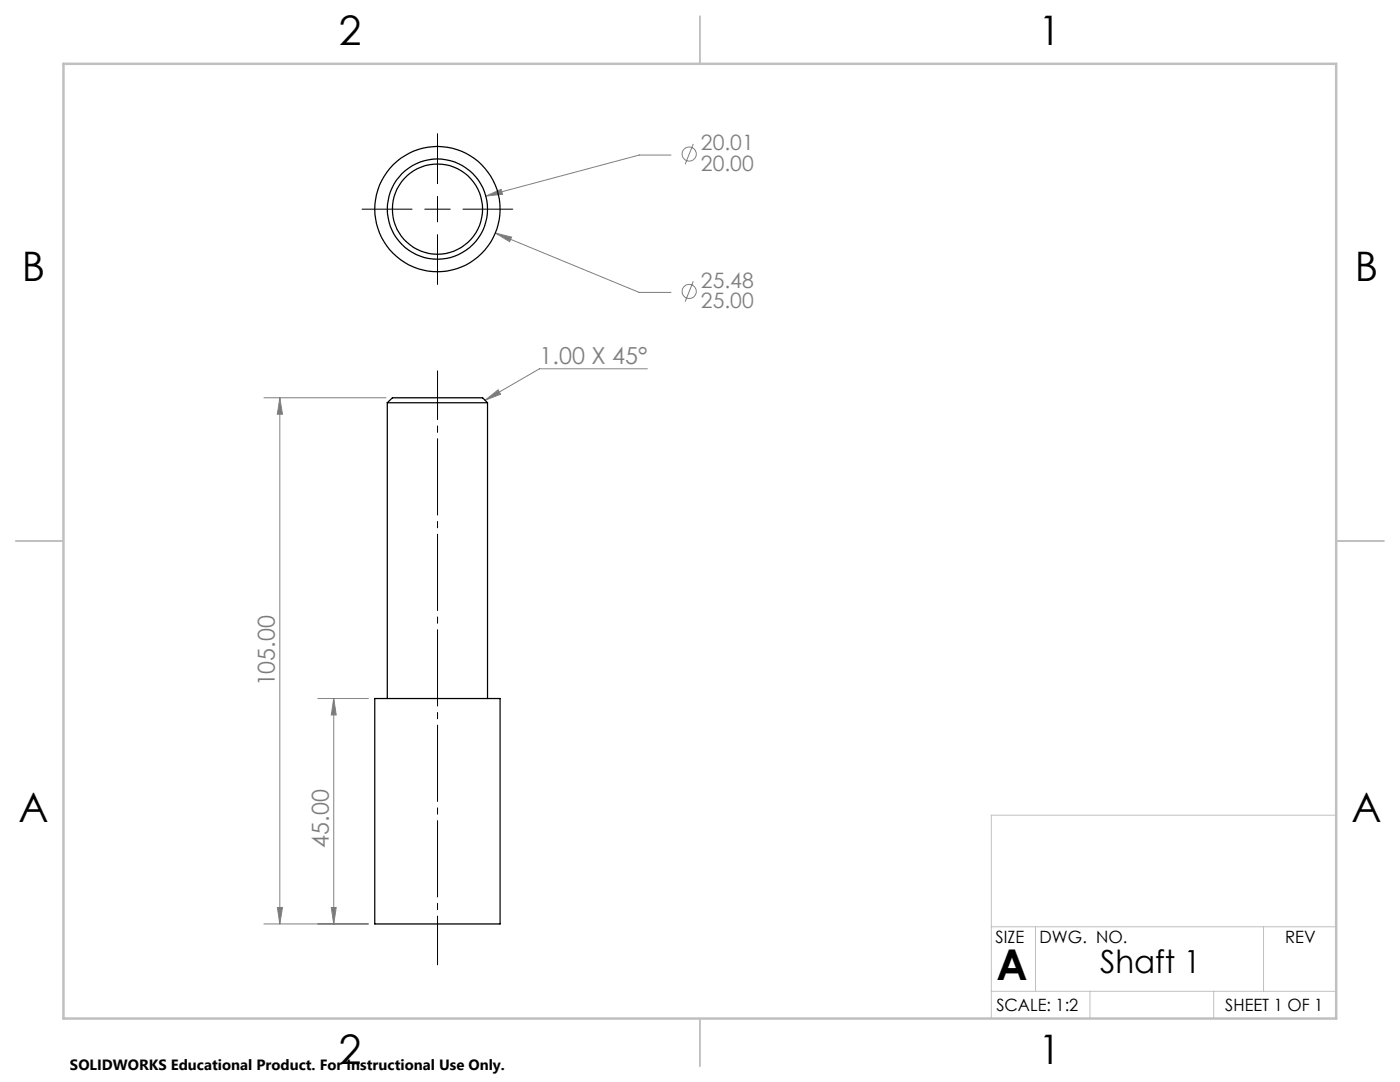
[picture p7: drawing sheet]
<svg xmlns="http://www.w3.org/2000/svg" width="279mm" height="216mm" viewBox="0 0 279 216" stroke-linecap="round" stroke-linejoin="round" font-family="sans-serif">
<g fill="none" stroke="#808080" stroke-width=".2">
<path d="M96.9 39.1l3.1-1.3 .3 1zM133.9 30.9h-6.3l-30.7 8.2M138.4 28.7l-1.7 4.1M98.8 46.5l3.3 .8-.4 .9zM98.8 46.5l28.8 11.8h6.3M138.4 56.1l-1.7 4.1M52.7 79.4h24.3M55.8 79.4v105M55.8 79.4l.6 3.3h-1zM96.8 79.9l2.6-2.1 .5 .9zM129.2 73.6h-21.5l-10.9 6.3M63.4 139.4h10.1"/>
<path d="M66.6 139.4v45M66.6 139.4l.5 3.3h-1zM52.7 184.4h20.8M55.4 181.1h1l-.6 3.3zM66.1 181.1h1l-.5 3.3z"/>
<circle cx="137.5" cy="30.7" r="1.41"/>
<circle cx="137.5" cy="58.2" r="1.42"/>
</g>
<path d="M87.3 74v118.5" fill="none" stroke="#000" stroke-width=".2" stroke-dasharray="15.2 1.3 1.3 1.3" stroke-dashoffset="5.5"/>
<path d="M87.3 26.7v10M87.3 39.2v5.1M72.2 41.7h10M84.8 41.7h5.1M87.3 46.8v10M92.4 41.7h9.9" fill="none" stroke="#000" stroke-width=".2"/>
<path d="M266.7 162.7h-68.9v40.5M197.8 197.8h68.9M197.8 184.9h68.9M206.7 184.9v12.9M217.5 197.8v5.4M242.2 197.8v5.4M252.2 184.9v12.9" fill="none" stroke="#c0c0c0" stroke-width=".2"/>
<path d="M139.7 3.2v9.5M3.1 107.9h9.6M266.7 107.9h9.5M139.7 203.2v9.6" fill="none" stroke="#c0c0c0" stroke-width=".25"/>
<path d="M12.7 12.7h254v190.5h-254z" fill="none" stroke="#c0c0c0" stroke-width=".5"/>
<g fill="#808080">
<path d="M96.8 79.9l2.6-2.1 .5 .9z"/>
<path d="M98.8 46.5l2.9 1.7 .4-.9zM96.9 39.1l3.4-.3-.3-1z"/>
<path d="M66.6 139.4l.5 3.3h-1zM66.1 181.1h1l-.5 3.3zM55.8 79.4l.6 3.3h-1zM55.4 181.1h1l-.6 3.3z"/>
</g>
<g fill="none" stroke="#000" stroke-width=".25">
<path d="M77.3 80.4h20M77.3 80.4l1-1h18l1 1M77.3 80.4v59M97.3 80.4v59M74.8 139.4h25v45h-25z"/>
<circle cx="87.3" cy="41.7" r="10"/>
<circle cx="87.3" cy="41.7" r="12.5"/>
<circle cx="87.3" cy="41.7" r="9"/>
</g>
<text font-size="8.5" x="198.9" y="195.5">A</text>
<g font-size="8.1">
<text x="67.6" y="8.9">2</text>
<text x="207.3" y="8.9">1</text>
<text x="4.4" y="56.2">B</text>
<text x="270.4" y="56.2">B</text>
<text x="3.7" y="164.1">A</text>
<text x="269.7" y="164.1">A</text>
<text x="67.6" y="212.4">2</text>
<text x="207.3" y="212.4">1</text>
</g>
<text font-size="6.3" x="219.5" y="194.1">Shaft 1</text>
<g font-size="4.7" fill="#808080">
<text x="107.7" y="72.6">1.00 X 45°</text>
<text x="54.9" y="137" transform="rotate(-90 54.9 137)">105.00</text>
<text x="65.6" y="169.2" transform="rotate(-90 65.6 169.2)">45.00</text>
</g>
<g font-size="4.2" fill="#808080">
<text x="139.9" y="30">20.01</text>
<text x="139.9" y="34.1">20.00</text>
<text x="139.9" y="57.4">25.48</text>
<text x="139.9" y="61.5">25.00</text>
</g>
<g font-size="3.4">
<text x="198.7" y="188.1">SIZE</text>
<text x="207.5" y="188.1">DWG. NO.</text>
<text x="256.5" y="188.2">REV</text>
<text x="198.8" y="201.7">SCALE: 1:2</text>
<text x="244.5" y="201.7">SHEET 1 OF 1</text>
</g>
<text font-size="3" x="14" y="213.5">SOLIDWORKS Educational Product. For Instructional Use Only.</text>
</svg>
